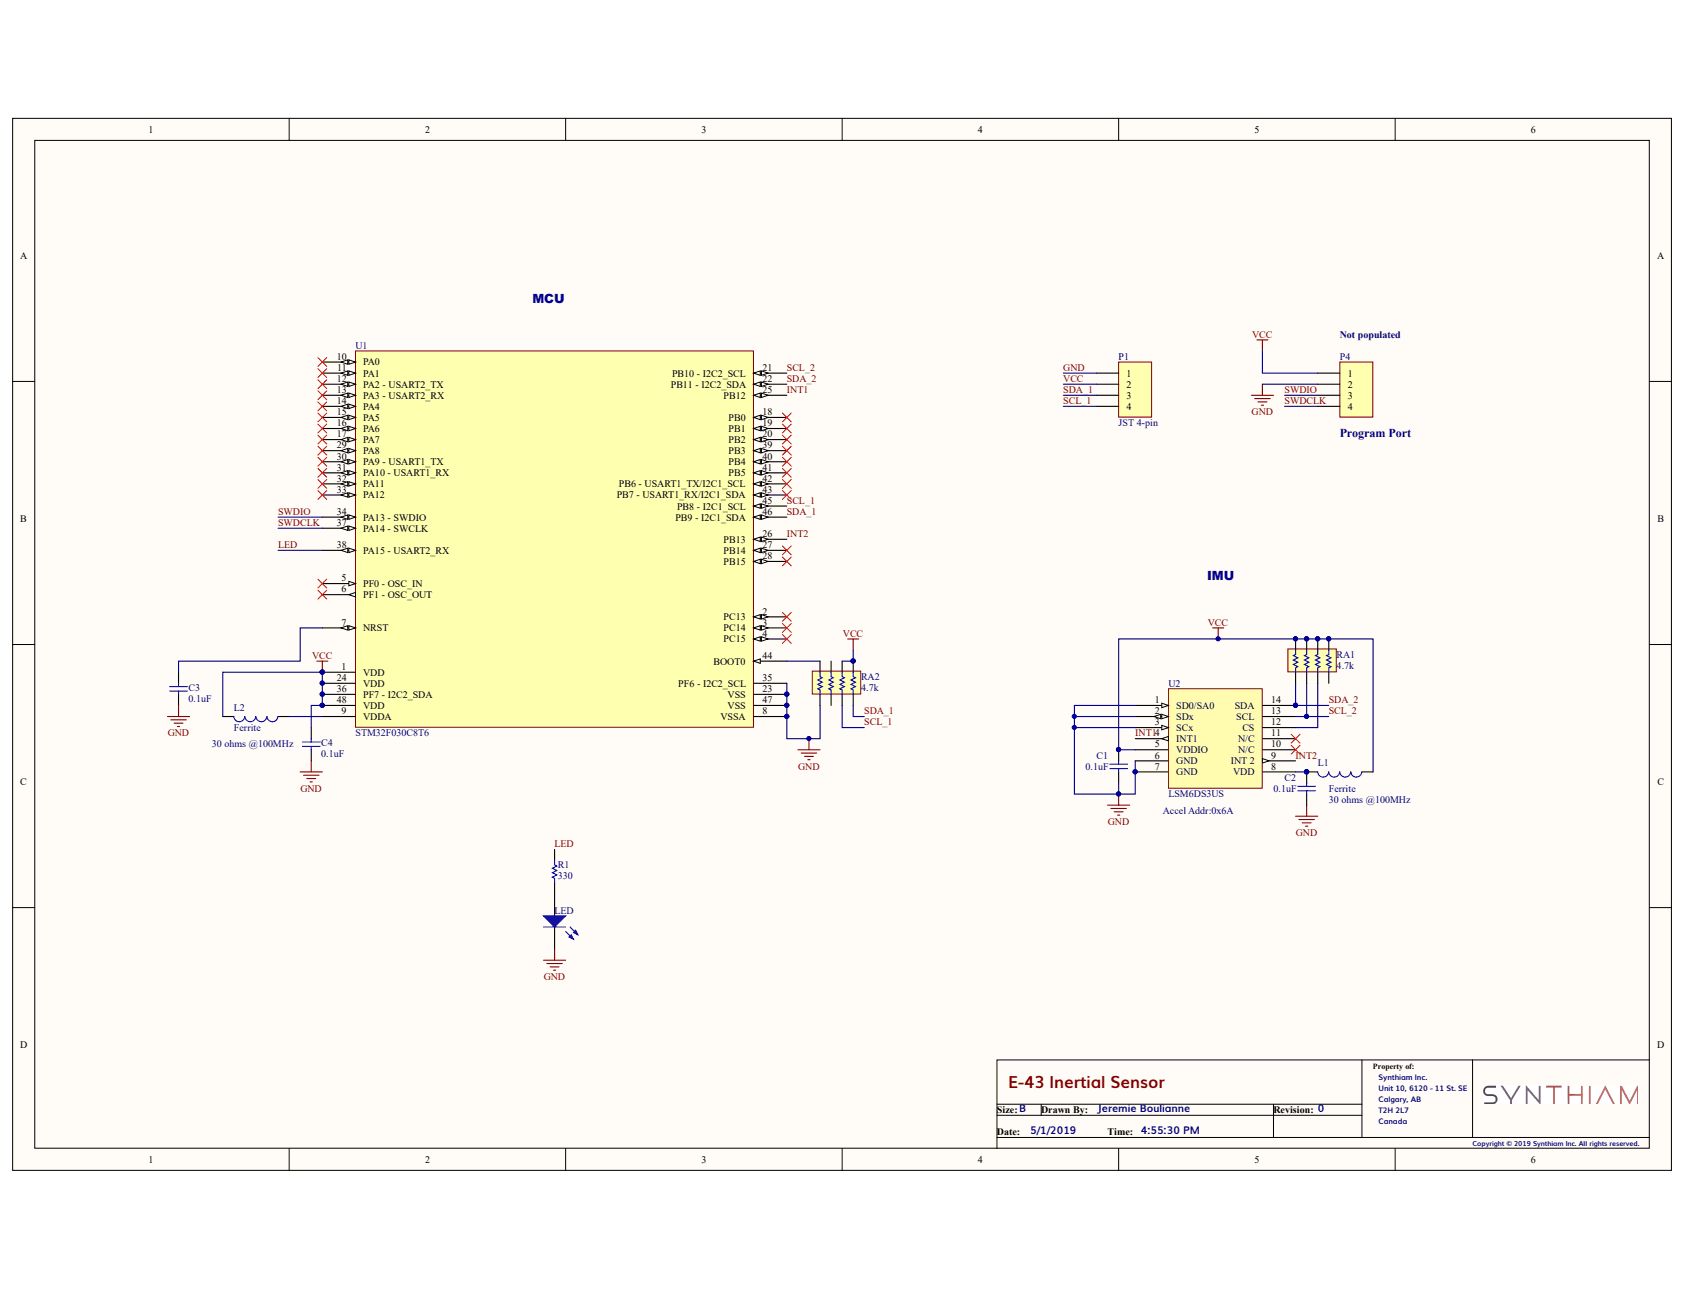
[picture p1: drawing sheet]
# Altium schematic sheet E-43 Inertial sensor.SchDoc: E-43 Inertial Sensor
size B; DrawnBy: Jeremie Boulianne; Organization: Synthiam Inc.; Address1: Unit 10, 6120 - 11 St. SE; Address2: Calgary, AB; Address3: T2H 2L7; Address4: Canada; Revision: 0

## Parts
C1  0.1uF  [0603 TIGHT]
C2  0.1uF  [0603 TIGHT]
C3  value 0.1uF  [0603 TIGHT]  (hidden comment: Cap)
C4  value 0.1uF  [0603 TIGHT]  (hidden comment: Cap)
L1  Ferrite  value 30 ohms @100MHz  [0603 TIGHT]
L2  Ferrite  value 30 ohms @100MHz  [0603 TIGHT]
LED  LED2  [0805 LED - TIGHT]  (value not drawn)
P1  JST 4-pin  [JST-PH 4-pin SMD]
P4  Not populated  [MINI PROG4]
R1  value 330  [0603 tight]  (hidden comment: Res1)
RA1  4.7k  [Resistor Array 4]
RA2  4.7k  [Resistor Array 4]
U1  STM32F030C8T6  [LQFP48_M]
U2  LSM6DS3US  [LSM6DS3US]

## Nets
GND: C1.1 C2.1 C3.2 C4.2 LED.2(K) P1.1 P4.2 RA2.1 U1.8(VSSA) U1.23(VSS) U1.35(PF6_-_I2C2_SCL) U1.47(VSS) U2.1(SD0/SA0) U2.2(SDx) U2.3(SCx) U2.6(GND) U2.7(GND)
VCC: C1.2 C4.1 L1.1 L2.2 P1.2 P4.1 RA1.2 RA1.4 RA1.6 RA1.8 RA2.6 RA2.8 U1.1(VDD) U1.24(VDD) U1.36(PF7_-_I2C2_SDA) U1.48(VDD) U2.5(VDDIO)
INT1: U1.25(PB12) U2.4(INT1)
INT2: U1.26(PB13) U2.9(INT_2)
LED: R1.2 U1.38(PA15_-_USART2_RX)
SCL_1: P1.4 RA2.5 U1.45(PB8_-_I2C1_SCL)
SCL_2: RA1.5 U1.21(PB10_-_I2C2_SCL) U2.13(SCL)
SDA_1: P1.3 RA2.7 U1.46(PB9_-_I2C1_SDA)
SDA_2: RA1.7 U1.22(PB11_-_I2C2_SDA) U2.14(SDA)
SWDCLK: P4.4 U1.37(PA14_-_SWCLK)
SWDIO: P4.3 U1.34(PA13_-_SWDIO)
NetC2_2: C2.2 L1.2 U2.8(VDD)
NetC3_1: C3.1 U1.7(NRST)
NetL2_1: L2.1 U1.9(VDDA)
NetLED_1: LED.1(A) R1.1
NetRA1_3: RA1.3 U2.12(CS)
NetRA2_2: RA2.2 U1.44(BOOT0)

Not connected (* = marked no-connect by the designer): RA1 1; RA2 3(5) 4(6); U1 2(PC13)* 3(PC14)* 4(PC15)* 5(PF0_-_OSC_IN)* 6(PF1_-_OSC_OUT)* 10(PA0)* 11(PA1)* 12(PA2_-_USART2_TX)* 13(PA3_-_USART2_RX)* 14(PA4)* 15(PA5)* 16(PA6)* 17(PA7)* 18(PB0)* 19(PB1)* 20(PB2)* 27(PB14)* 28(PB15)* 29(PA8)* 30(PA9_-_USART1_TX)* 31(PA10_-_USART1_RX)* 32(PA11)* 33(PA12)* 39(PB3)* 40(PB4)* 41(PB5)* 42(PB6_-_USART1_TX/I2C1_SCL)* 43(PB7_-_USART1_RX/I2C1_SDA)*; U2 10(N/C)* 11(N/C)*

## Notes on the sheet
- MCU
- (near P4) Program Port
- IMU
- (near U2) Accel Addr:0x6A
